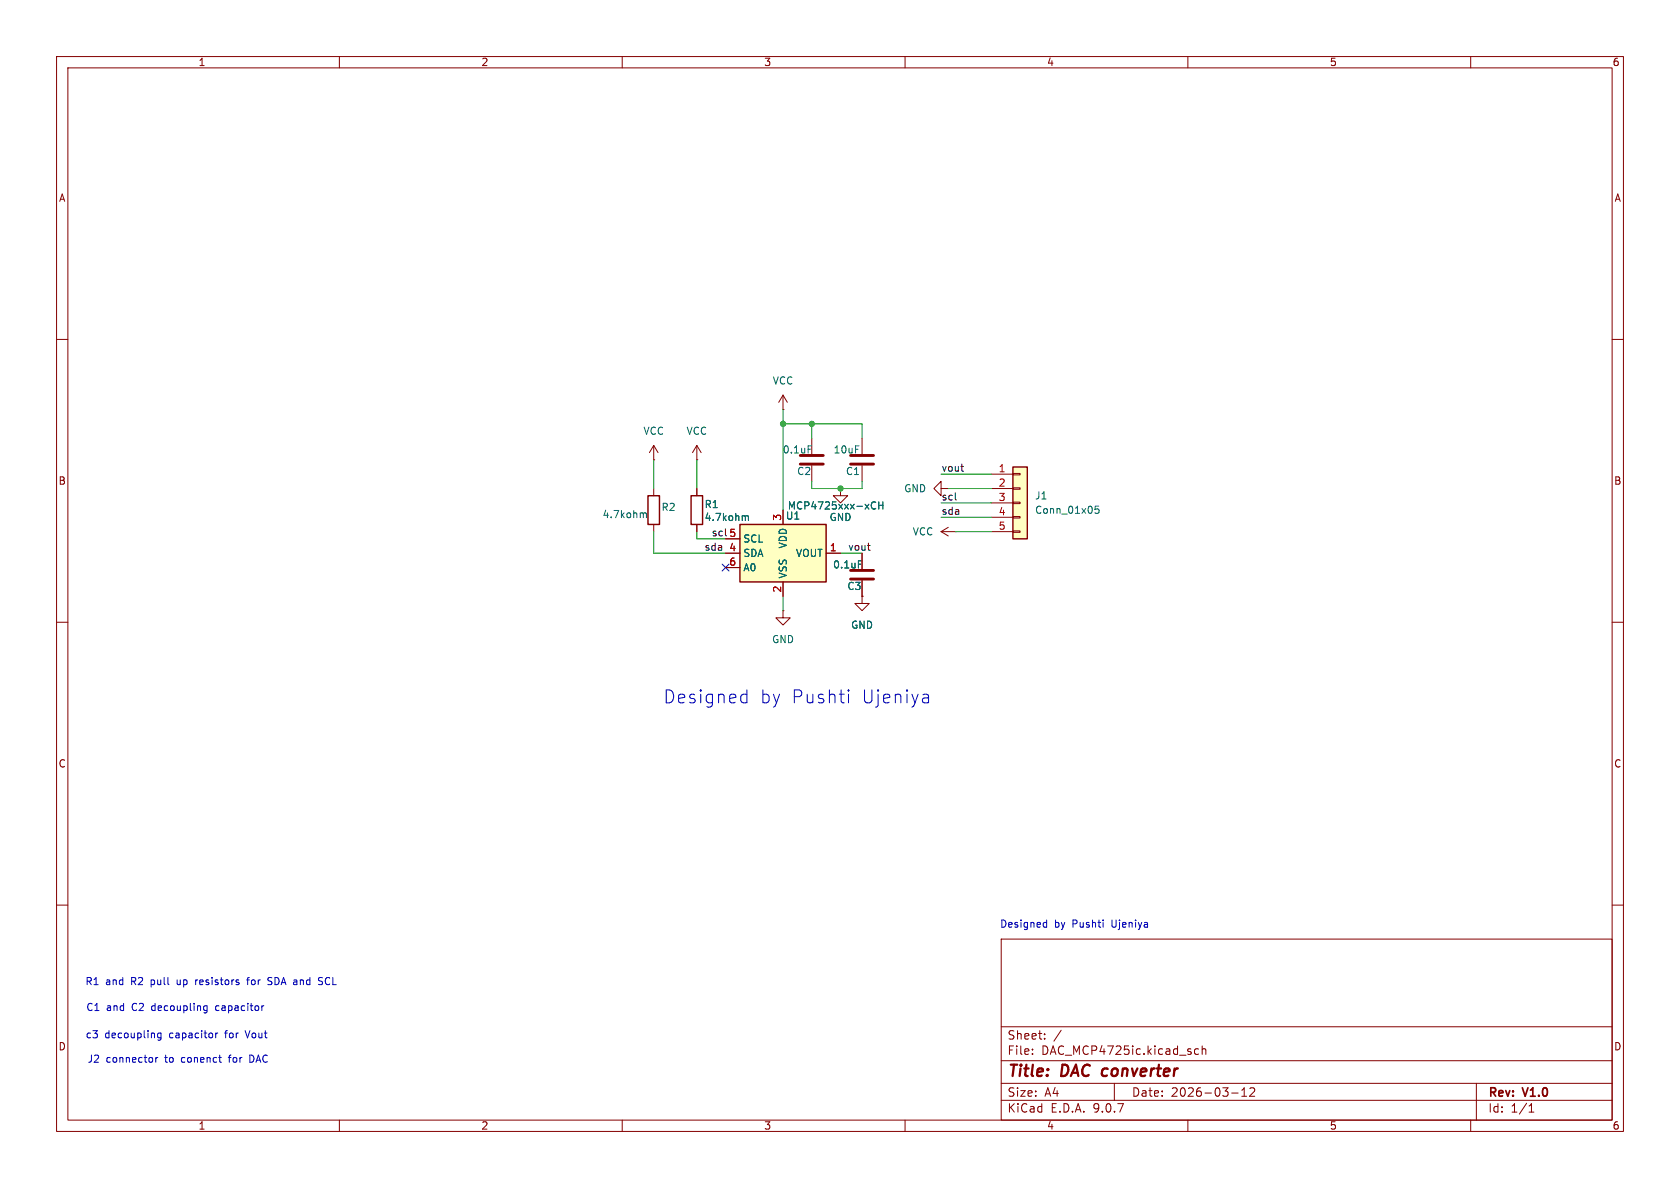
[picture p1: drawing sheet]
(kicad_sch
 (version 20250114)
 (generator "eeschema")
 (generator_version "9.0")
 (paper "A4")
 (title_block
  (title "DAC converter")
  (date "2026-03-12")
  (rev "V1.0"))
 (lib_symbols
  (symbol "Analog_DAC:MCP4725xxx-xCH" (exclude_from_sim no) (in_bom yes) (on_board yes)
   (property "Reference" "U" (at -6.35 6.35 0) (effects (font (size 1.27 1.27))))
   (property "Value" "MCP4725xxx-xCH" (at 8.89 6.35 0) (effects (font (size 1.27 1.27))))
   (property "Footprint" "Package_TO_SOT_SMD:SOT-23-6" (at 0 -6.35 0) (effects (font (size 1.27 1.27)) (hide yes)))
   (property "Datasheet" "http://ww1.microchip.com/downloads/en/DeviceDoc/22039d.pdf" (at 0 0 0) (effects (font (size 1.27 1.27)) (hide yes)))
   (property "Description" "12-bit Digital-to-Analog Converter, integrated EEPROM, I2C interface, SOT-23-6" (at 0 0 0) (effects (font (size 1.27 1.27)) (hide yes)))
   (symbol "MCP4725xxx-xCH_0_1"
    (rectangle (start -7.62 5.08) (end 7.62 -5.08) (stroke (width 0.254) (type default)) (fill (type background))))
   (symbol "MCP4725xxx-xCH_1_1"
    (pin input line (at -10.16 2.54 0) (length 2.54) (name "SCL" (effects (font (size 1.27 1.27)))) (number "5" (effects (font (size 1.27 1.27)))))
    (pin bidirectional line (at -10.16 0 0) (length 2.54) (name "SDA" (effects (font (size 1.27 1.27)))) (number "4" (effects (font (size 1.27 1.27)))))
    (pin input line (at -10.16 -2.54 0) (length 2.54) (name "A0" (effects (font (size 1.27 1.27)))) (number "6" (effects (font (size 1.27 1.27)))))
    (pin power_in line (at 0 7.62 270) (length 2.54) (name "VDD" (effects (font (size 1.27 1.27)))) (number "3" (effects (font (size 1.27 1.27)))))
    (pin power_in line (at 0 -7.62 90) (length 2.54) (name "VSS" (effects (font (size 1.27 1.27)))) (number "2" (effects (font (size 1.27 1.27)))))
    (pin output line (at 10.16 0 180) (length 2.54) (name "VOUT" (effects (font (size 1.27 1.27)))) (number "1" (effects (font (size 1.27 1.27))))))
   (embedded_fonts no))
  (symbol "Connector_Generic:Conn_01x05"
   (pin_names
    (offset 1.016) (hide yes)) (exclude_from_sim no) (in_bom yes) (on_board yes)
   (property "Reference" "J" (at 0 7.62 0) (effects (font (size 1.27 1.27))))
   (property "Value" "Conn_01x05" (at 0 -7.62 0) (effects (font (size 1.27 1.27))))
   (property "Footprint" "" (at 0 0 0) (effects (font (size 1.27 1.27)) (hide yes)))
   (property "Datasheet" "~" (at 0 0 0) (effects (font (size 1.27 1.27)) (hide yes)))
   (property "Description" "Generic connector, single row, 01x05, script generated (kicad-library-utils/schlib/autogen/connector/)" (at 0 0 0) (effects (font (size 1.27 1.27)) (hide yes)))
   (symbol "Conn_01x05_1_1"
    (rectangle (start -1.27 6.35) (end 1.27 -6.35) (stroke (width 0.254) (type default)) (fill (type background)))
    (rectangle (start -1.27 5.207) (end 0 4.953) (stroke (width 0.1524) (type default)) (fill (type none)))
    (rectangle (start -1.27 2.667) (end 0 2.413) (stroke (width 0.1524) (type default)) (fill (type none)))
    (rectangle (start -1.27 0.127) (end 0 -0.127) (stroke (width 0.1524) (type default)) (fill (type none)))
    (rectangle (start -1.27 -2.413) (end 0 -2.667) (stroke (width 0.1524) (type default)) (fill (type none)))
    (rectangle (start -1.27 -4.953) (end 0 -5.207) (stroke (width 0.1524) (type default)) (fill (type none)))
    (pin passive line (at -5.08 5.08 0) (length 3.81) (name "Pin_1" (effects (font (size 1.27 1.27)))) (number "1" (effects (font (size 1.27 1.27)))))
    (pin passive line (at -5.08 2.54 0) (length 3.81) (name "Pin_2" (effects (font (size 1.27 1.27)))) (number "2" (effects (font (size 1.27 1.27)))))
    (pin passive line (at -5.08 0 0) (length 3.81) (name "Pin_3" (effects (font (size 1.27 1.27)))) (number "3" (effects (font (size 1.27 1.27)))))
    (pin passive line (at -5.08 -2.54 0) (length 3.81) (name "Pin_4" (effects (font (size 1.27 1.27)))) (number "4" (effects (font (size 1.27 1.27)))))
    (pin passive line (at -5.08 -5.08 0) (length 3.81) (name "Pin_5" (effects (font (size 1.27 1.27)))) (number "5" (effects (font (size 1.27 1.27))))))
   (embedded_fonts no))
  (symbol "Device:C"
   (pin_numbers (hide yes))
   (pin_names
    (offset 0.254)) (exclude_from_sim no) (in_bom yes) (on_board yes)
   (property "Reference" "C" (at 0.635 2.54 0) (effects (font (size 1.27 1.27)) (justify left)))
   (property "Value" "C" (at 0.635 -2.54 0) (effects (font (size 1.27 1.27)) (justify left)))
   (property "Footprint" "" (at 0.9652 -3.81 0) (effects (font (size 1.27 1.27)) (hide yes)))
   (property "Datasheet" "~" (at 0 0 0) (effects (font (size 1.27 1.27)) (hide yes)))
   (property "Description" "Unpolarized capacitor" (at 0 0 0) (effects (font (size 1.27 1.27)) (hide yes)))
   (symbol "C_0_1"
    (polyline (pts (xy -2.032 0.762) (xy 2.032 0.762)) (stroke (width 0.508) (type default)) (fill (type none)))
    (polyline (pts (xy -2.032 -0.762) (xy 2.032 -0.762)) (stroke (width 0.508) (type default)) (fill (type none))))
   (symbol "C_1_1"
    (pin passive line (at 0 3.81 270) (length 2.794) (name "~" (effects (font (size 1.27 1.27)))) (number "1" (effects (font (size 1.27 1.27)))))
    (pin passive line (at 0 -3.81 90) (length 2.794) (name "~" (effects (font (size 1.27 1.27)))) (number "2" (effects (font (size 1.27 1.27))))))
   (embedded_fonts no))
  (symbol "Device:R"
   (pin_numbers (hide yes))
   (pin_names
    (offset 0)) (exclude_from_sim no) (in_bom yes) (on_board yes)
   (property "Reference" "R" (at 2.032 0 90) (effects (font (size 1.27 1.27))))
   (property "Value" "R" (at 0 0 90) (effects (font (size 1.27 1.27))))
   (property "Footprint" "" (at -1.778 0 90) (effects (font (size 1.27 1.27)) (hide yes)))
   (property "Datasheet" "~" (at 0 0 0) (effects (font (size 1.27 1.27)) (hide yes)))
   (property "Description" "Resistor" (at 0 0 0) (effects (font (size 1.27 1.27)) (hide yes)))
   (symbol "R_0_1"
    (rectangle (start -1.016 -2.54) (end 1.016 2.54) (stroke (width 0.254) (type default)) (fill (type none))))
   (symbol "R_1_1"
    (pin passive line (at 0 3.81 270) (length 1.27) (name "~" (effects (font (size 1.27 1.27)))) (number "1" (effects (font (size 1.27 1.27)))))
    (pin passive line (at 0 -3.81 90) (length 1.27) (name "~" (effects (font (size 1.27 1.27)))) (number "2" (effects (font (size 1.27 1.27))))))
   (embedded_fonts no))
  (symbol "power:GND"
   (power)
   (pin_numbers (hide yes))
   (pin_names
    (offset 0) (hide yes)) (exclude_from_sim no) (in_bom yes) (on_board yes)
   (property "Reference" "#PWR" (at 0 -6.35 0) (effects (font (size 1.27 1.27)) (hide yes)))
   (property "Value" "GND" (at 0 -3.81 0) (effects (font (size 1.27 1.27))))
   (property "Footprint" "" (at 0 0 0) (effects (font (size 1.27 1.27)) (hide yes)))
   (property "Datasheet" "" (at 0 0 0) (effects (font (size 1.27 1.27)) (hide yes)))
   (property "Description" "Power symbol creates a global label with name \"GND\" , ground" (at 0 0 0) (effects (font (size 1.27 1.27)) (hide yes)))
   (symbol "GND_0_1"
    (polyline (pts (xy 0 0) (xy 0 -1.27) (xy 1.27 -1.27) (xy 0 -2.54) (xy -1.27 -1.27) (xy 0 -1.27)) (stroke (width 0) (type default)) (fill (type none))))
   (symbol "GND_1_1"
    (pin power_in line (at 0 0 270) (length 0) (name "~" (effects (font (size 1.27 1.27)))) (number "1" (effects (font (size 1.27 1.27))))))
   (embedded_fonts no))
  (symbol "power:VCC"
   (power)
   (pin_numbers (hide yes))
   (pin_names
    (offset 0) (hide yes)) (exclude_from_sim no) (in_bom yes) (on_board yes)
   (property "Reference" "#PWR" (at 0 -3.81 0) (effects (font (size 1.27 1.27)) (hide yes)))
   (property "Value" "VCC" (at 0 3.556 0) (effects (font (size 1.27 1.27))))
   (property "Footprint" "" (at 0 0 0) (effects (font (size 1.27 1.27)) (hide yes)))
   (property "Datasheet" "" (at 0 0 0) (effects (font (size 1.27 1.27)) (hide yes)))
   (property "Description" "Power symbol creates a global label with name \"VCC\"" (at 0 0 0) (effects (font (size 1.27 1.27)) (hide yes)))
   (symbol "VCC_0_1"
    (polyline (pts (xy -0.762 1.27) (xy 0 2.54)) (stroke (width 0) (type default)) (fill (type none)))
    (polyline (pts (xy 0 2.54) (xy 0.762 1.27)) (stroke (width 0) (type default)) (fill (type none)))
    (polyline (pts (xy 0 0) (xy 0 2.54)) (stroke (width 0) (type default)) (fill (type none))))
   (symbol "VCC_1_1"
    (pin power_in line (at 0 0 90) (length 0) (name "~" (effects (font (size 1.27 1.27)))) (number "1" (effects (font (size 1.27 1.27))))))
   (embedded_fonts no)))
 (text "Designed by Pushti Ujeniya"
  (exclude_from_sim no)
  (at 140.97 123.444 0)
  (effects (font (size 2.286 2.286))))
 (text "Designed by Pushti Ujeniya"
  (exclude_from_sim no)
  (at 189.992 163.576 0)
  (effects (font (size 1.27 1.27))))
 (text "C1 and C2 decoupling capacitor "
  (exclude_from_sim no)
  (at 31.496 178.308 0)
  (effects (font (size 1.27 1.27))))
 (text "c3 decoupling capacitor for Vout"
  (exclude_from_sim no)
  (at 31.242 183.134 0)
  (effects (font (size 1.27 1.27))))
 (text "J2 connector to conenct for DAC"
  (exclude_from_sim no)
  (at 31.496 187.452 0)
  (effects (font (size 1.27 1.27))))
 (text "R1 and R2 pull up resistors for SDA and SCL\n"
  (exclude_from_sim no)
  (at 37.338 173.736 0)
  (effects (font (size 1.27 1.27))))
 (junction
  (at 138.43 74.93)
  (diameter 0)
  (color 0 0 0 0))
 (junction
  (at 143.51 74.93)
  (diameter 0)
  (color 0 0 0 0))
 (junction
  (at 148.59 86.36)
  (diameter 0)
  (color 0 0 0 0))
 (no_connect
  (at 128.27 100.33))
 (wire
  (pts (xy 123.19 95.25) (xy 128.27 95.25))
  (stroke (width 0) (type default)))
 (wire
  (pts (xy 143.51 74.93) (xy 143.51 77.47))
  (stroke (width 0) (type default)))
 (wire
  (pts (xy 123.19 81.28) (xy 123.19 86.36))
  (stroke (width 0) (type default)))
 (wire
  (pts (xy 115.57 81.28) (xy 115.57 86.36))
  (stroke (width 0) (type default)))
 (wire
  (pts (xy 166.37 91.44) (xy 175.26 91.44))
  (stroke (width 0) (type default)))
 (wire
  (pts (xy 138.43 72.39) (xy 138.43 74.93))
  (stroke (width 0) (type default)))
 (wire
  (pts (xy 166.37 83.82) (xy 175.26 83.82))
  (stroke (width 0) (type default)))
 (wire
  (pts (xy 152.4 85.09) (xy 152.4 86.36))
  (stroke (width 0) (type default)))
 (wire
  (pts (xy 138.43 107.95) (xy 138.43 105.41))
  (stroke (width 0) (type default)))
 (wire
  (pts (xy 167.64 86.36) (xy 175.26 86.36))
  (stroke (width 0) (type default)))
 (wire
  (pts (xy 143.51 86.36) (xy 148.59 86.36))
  (stroke (width 0) (type default)))
 (wire
  (pts (xy 143.51 74.93) (xy 152.4 74.93))
  (stroke (width 0) (type default)))
 (wire
  (pts (xy 168.91 93.98) (xy 175.26 93.98))
  (stroke (width 0) (type default)))
 (wire
  (pts (xy 143.51 85.09) (xy 143.51 86.36))
  (stroke (width 0) (type default)))
 (wire
  (pts (xy 123.19 93.98) (xy 123.19 95.25))
  (stroke (width 0) (type default)))
 (wire
  (pts (xy 138.43 74.93) (xy 143.51 74.93))
  (stroke (width 0) (type default)))
 (wire
  (pts (xy 148.59 86.36) (xy 152.4 86.36))
  (stroke (width 0) (type default)))
 (wire
  (pts (xy 152.4 74.93) (xy 152.4 77.47))
  (stroke (width 0) (type default)))
 (wire
  (pts (xy 148.59 97.79) (xy 152.4 97.79))
  (stroke (width 0) (type default)))
 (wire
  (pts (xy 166.37 88.9) (xy 175.26 88.9))
  (stroke (width 0) (type default)))
 (wire
  (pts (xy 115.57 97.79) (xy 128.27 97.79))
  (stroke (width 0) (type default)))
 (wire
  (pts (xy 138.43 74.93) (xy 138.43 90.17))
  (stroke (width 0) (type default)))
 (wire
  (pts (xy 115.57 93.98) (xy 115.57 97.79))
  (stroke (width 0) (type default)))
 (label "vout"
  (at 166.37 83.82 0)
  (effects (font (size 1.27 1.27)) (justify left bottom)))
 (label "scl"
  (at 125.73 95.25 0)
  (effects (font (size 1.27 1.27)) (justify left bottom)))
 (label "vout"
  (at 149.86 97.79 0)
  (effects (font (size 1.27 1.27)) (justify left bottom)))
 (label "scl"
  (at 166.37 88.9 0)
  (effects (font (size 1.27 1.27)) (justify left bottom)))
 (label "sda"
  (at 166.37 91.44 0)
  (effects (font (size 1.27 1.27)) (justify left bottom)))
 (label "sda"
  (at 124.46 97.79 0)
  (effects (font (size 1.27 1.27)) (justify left bottom)))
 (symbol
  (lib_id "power:VCC")
  (at 123.19 81.28 0)
  (unit 1)
  (exclude_from_sim no)
  (in_bom yes)
  (on_board yes)
  (dnp no)
  (fields_autoplaced yes)
  (property "Reference" "#PWR03" (at 123.19 85.09 0) (effects (font (size 1.27 1.27)) (hide yes)))
  (property "Value" "VCC" (at 123.19 76.2 0) (effects (font (size 1.27 1.27))))
  (property "Footprint" "" (at 123.19 81.28 0) (effects (font (size 1.27 1.27)) (hide yes)))
  (property "Datasheet" "" (at 123.19 81.28 0) (effects (font (size 1.27 1.27)) (hide yes)))
  (property "Description" "Power symbol creates a global label with name \"VCC\"" (at 123.19 81.28 0) (effects (font (size 1.27 1.27)) (hide yes)))
  (pin "1"))
 (symbol
  (lib_id "power:VCC")
  (at 168.91 93.98 90)
  (unit 1)
  (exclude_from_sim no)
  (in_bom yes)
  (on_board yes)
  (dnp no)
  (fields_autoplaced yes)
  (property "Reference" "#PWR09" (at 172.72 93.98 0) (effects (font (size 1.27 1.27)) (hide yes)))
  (property "Value" "VCC" (at 165.1 93.9799 90) (effects (font (size 1.27 1.27)) (justify left)))
  (property "Footprint" "" (at 168.91 93.98 0) (effects (font (size 1.27 1.27)) (hide yes)))
  (property "Datasheet" "" (at 168.91 93.98 0) (effects (font (size 1.27 1.27)) (hide yes)))
  (property "Description" "Power symbol creates a global label with name \"VCC\"" (at 168.91 93.98 0) (effects (font (size 1.27 1.27)) (hide yes)))
  (pin "1"))
 (symbol
  (lib_id "Device:C")
  (at 143.51 81.28 180)
  (unit 1)
  (exclude_from_sim no)
  (in_bom yes)
  (on_board yes)
  (dnp no)
  (property "Reference" "C2" (at 143.51 83.312 0) (effects (font (size 1.27 1.27)) (justify left)))
  (property "Value" "0.1uF" (at 143.764 79.502 0) (effects (font (size 1.27 1.27)) (justify left)))
  (property "Footprint" "Capacitor_SMD:C_0201_0603Metric" (at 142.5448 77.47 0) (effects (font (size 1.27 1.27)) (hide yes)))
  (property "Datasheet" "~" (at 143.51 81.28 0) (effects (font (size 1.27 1.27)) (hide yes)))
  (property "Description" "Unpolarized capacitor" (at 143.51 81.28 0) (effects (font (size 1.27 1.27)) (hide yes)))
  (pin "2")
  (pin "1"))
 (symbol
  (lib_id "power:VCC")
  (at 138.43 72.39 0)
  (unit 1)
  (exclude_from_sim no)
  (in_bom yes)
  (on_board yes)
  (dnp no)
  (fields_autoplaced yes)
  (property "Reference" "#PWR05" (at 138.43 76.2 0) (effects (font (size 1.27 1.27)) (hide yes)))
  (property "Value" "VCC" (at 138.43 67.31 0) (effects (font (size 1.27 1.27))))
  (property "Footprint" "" (at 138.43 72.39 0) (effects (font (size 1.27 1.27)) (hide yes)))
  (property "Datasheet" "" (at 138.43 72.39 0) (effects (font (size 1.27 1.27)) (hide yes)))
  (property "Description" "Power symbol creates a global label with name \"VCC\"" (at 138.43 72.39 0) (effects (font (size 1.27 1.27)) (hide yes)))
  (pin "1"))
 (symbol
  (lib_id "Connector_Generic:Conn_01x05")
  (at 180.34 88.9 0)
  (unit 1)
  (exclude_from_sim no)
  (in_bom yes)
  (on_board yes)
  (dnp no)
  (fields_autoplaced yes)
  (property "Reference" "J1" (at 182.88 87.6299 0) (effects (font (size 1.27 1.27)) (justify left)))
  (property "Value" "Conn_01x05" (at 182.88 90.1699 0) (effects (font (size 1.27 1.27)) (justify left)))
  (property "Footprint" "Connector_PinHeader_2.54mm:PinHeader_1x05_P2.54mm_Vertical" (at 180.34 88.9 0) (effects (font (size 1.27 1.27)) (hide yes)))
  (property "Datasheet" "~" (at 180.34 88.9 0) (effects (font (size 1.27 1.27)) (hide yes)))
  (property "Description" "Generic connector, single row, 01x05, script generated (kicad-library-utils/schlib/autogen/connector/)" (at 180.34 88.9 0) (effects (font (size 1.27 1.27)) (hide yes)))
  (pin "3")
  (pin "5")
  (pin "1")
  (pin "2")
  (pin "4"))
 (symbol
  (lib_id "power:GND")
  (at 138.43 107.95 0)
  (unit 1)
  (exclude_from_sim no)
  (in_bom yes)
  (on_board yes)
  (dnp no)
  (fields_autoplaced yes)
  (property "Reference" "#PWR01" (at 138.43 114.3 0) (effects (font (size 1.27 1.27)) (hide yes)))
  (property "Value" "GND" (at 138.43 113.03 0) (effects (font (size 1.27 1.27))))
  (property "Footprint" "" (at 138.43 107.95 0) (effects (font (size 1.27 1.27)) (hide yes)))
  (property "Datasheet" "" (at 138.43 107.95 0) (effects (font (size 1.27 1.27)) (hide yes)))
  (property "Description" "Power symbol creates a global label with name \"GND\" , ground" (at 138.43 107.95 0) (effects (font (size 1.27 1.27)) (hide yes)))
  (pin "1"))
 (symbol
  (lib_id "Device:R")
  (at 123.19 90.17 0)
  (unit 1)
  (exclude_from_sim no)
  (in_bom yes)
  (on_board yes)
  (dnp no)
  (property "Reference" "R1" (at 124.46 89.154 0) (effects (font (size 1.27 1.27)) (justify left)))
  (property "Value" "4.7kohm" (at 124.46 91.44 0) (effects (font (size 1.27 1.27)) (justify left)))
  (property "Footprint" "Resistor_SMD:R_0201_0603Metric" (at 121.412 90.17 90) (effects (font (size 1.27 1.27)) (hide yes)))
  (property "Datasheet" "~" (at 123.19 90.17 0) (effects (font (size 1.27 1.27)) (hide yes)))
  (property "Description" "Resistor" (at 123.19 90.17 0) (effects (font (size 1.27 1.27)) (hide yes)))
  (pin "1")
  (pin "2"))
 (symbol
  (lib_id "power:GND")
  (at 152.4 105.41 0)
  (unit 1)
  (exclude_from_sim no)
  (in_bom yes)
  (on_board yes)
  (dnp no)
  (fields_autoplaced yes)
  (property "Reference" "#PWR08" (at 152.4 111.76 0) (effects (font (size 1.27 1.27)) (hide yes)))
  (property "Value" "GND" (at 152.4 110.49 0) (effects (font (size 1.27 1.27))))
  (property "Footprint" "" (at 152.4 105.41 0) (effects (font (size 1.27 1.27)) (hide yes)))
  (property "Datasheet" "" (at 152.4 105.41 0) (effects (font (size 1.27 1.27)) (hide yes)))
  (property "Description" "Power symbol creates a global label with name \"GND\" , ground" (at 152.4 105.41 0) (effects (font (size 1.27 1.27)) (hide yes)))
  (pin "1"))
 (symbol
  (lib_id "Analog_DAC:MCP4725xxx-xCH")
  (at 138.43 97.79 0)
  (unit 1)
  (exclude_from_sim no)
  (in_bom yes)
  (on_board yes)
  (dnp no)
  (property "Reference" "U1" (at 140.208 91.186 0) (effects (font (size 1.27 1.27))))
  (property "Value" "MCP4725xxx-xCH" (at 147.828 89.408 0) (effects (font (size 1.27 1.27))))
  (property "Footprint" "Package_TO_SOT_SMD:SOT-23-6" (at 138.43 104.14 0) (effects (font (size 1.27 1.27)) (hide yes)))
  (property "Datasheet" "http://ww1.microchip.com/downloads/en/DeviceDoc/22039d.pdf" (at 138.43 97.79 0) (effects (font (size 1.27 1.27)) (hide yes)))
  (property "Description" "12-bit Digital-to-Analog Converter, integrated EEPROM, I2C interface, SOT-23-6" (at 138.43 97.79 0) (effects (font (size 1.27 1.27)) (hide yes)))
  (pin "3")
  (pin "5")
  (pin "4")
  (pin "6")
  (pin "2")
  (pin "1"))
 (symbol
  (lib_id "Device:C")
  (at 152.4 81.28 180)
  (unit 1)
  (exclude_from_sim no)
  (in_bom yes)
  (on_board yes)
  (dnp no)
  (property "Reference" "C1" (at 152.146 83.312 0) (effects (font (size 1.27 1.27)) (justify left)))
  (property "Value" "10uF" (at 152.146 79.502 0) (effects (font (size 1.27 1.27)) (justify left)))
  (property "Footprint" "Capacitor_Tantalum_SMD:CP_EIA-1608-08_AVX-J" (at 151.4348 77.47 0) (effects (font (size 1.27 1.27)) (hide yes)))
  (property "Datasheet" "~" (at 152.4 81.28 0) (effects (font (size 1.27 1.27)) (hide yes)))
  (property "Description" "Unpolarized capacitor" (at 152.4 81.28 0) (effects (font (size 1.27 1.27)) (hide yes)))
  (pin "2")
  (pin "1"))
 (symbol
  (lib_id "power:GND")
  (at 148.59 86.36 0)
  (unit 1)
  (exclude_from_sim no)
  (in_bom yes)
  (on_board yes)
  (dnp no)
  (fields_autoplaced yes)
  (property "Reference" "#PWR06" (at 148.59 92.71 0) (effects (font (size 1.27 1.27)) (hide yes)))
  (property "Value" "GND" (at 148.59 91.44 0) (effects (font (size 1.27 1.27))))
  (property "Footprint" "" (at 148.59 86.36 0) (effects (font (size 1.27 1.27)) (hide yes)))
  (property "Datasheet" "" (at 148.59 86.36 0) (effects (font (size 1.27 1.27)) (hide yes)))
  (property "Description" "Power symbol creates a global label with name \"GND\" , ground" (at 148.59 86.36 0) (effects (font (size 1.27 1.27)) (hide yes)))
  (pin "1"))
 (symbol
  (lib_id "Device:C")
  (at 152.4 101.6 180)
  (unit 1)
  (exclude_from_sim no)
  (in_bom yes)
  (on_board yes)
  (dnp no)
  (property "Reference" "C3" (at 152.4 103.632 0) (effects (font (size 1.27 1.27)) (justify left)))
  (property "Value" "0.1uF" (at 152.654 99.822 0) (effects (font (size 1.27 1.27)) (justify left)))
  (property "Footprint" "Capacitor_SMD:C_0201_0603Metric" (at 151.4348 97.79 0) (effects (font (size 1.27 1.27)) (hide yes)))
  (property "Datasheet" "~" (at 152.4 101.6 0) (effects (font (size 1.27 1.27)) (hide yes)))
  (property "Description" "Unpolarized capacitor" (at 152.4 101.6 0) (effects (font (size 1.27 1.27)) (hide yes)))
  (pin "2")
  (pin "1"))
 (symbol
  (lib_id "power:GND")
  (at 167.64 86.36 270)
  (unit 1)
  (exclude_from_sim no)
  (in_bom yes)
  (on_board yes)
  (dnp no)
  (fields_autoplaced yes)
  (property "Reference" "#PWR010" (at 161.29 86.36 0) (effects (font (size 1.27 1.27)) (hide yes)))
  (property "Value" "GND" (at 163.83 86.3599 90) (effects (font (size 1.27 1.27)) (justify right)))
  (property "Footprint" "" (at 167.64 86.36 0) (effects (font (size 1.27 1.27)) (hide yes)))
  (property "Datasheet" "" (at 167.64 86.36 0) (effects (font (size 1.27 1.27)) (hide yes)))
  (property "Description" "Power symbol creates a global label with name \"GND\" , ground" (at 167.64 86.36 0) (effects (font (size 1.27 1.27)) (hide yes)))
  (pin "1"))
 (symbol
  (lib_id "Device:R")
  (at 115.57 90.17 0)
  (unit 1)
  (exclude_from_sim no)
  (in_bom yes)
  (on_board yes)
  (dnp no)
  (property "Reference" "R2" (at 116.84 89.662 0) (effects (font (size 1.27 1.27)) (justify left)))
  (property "Value" "4.7kohm" (at 106.426 90.932 0) (effects (font (size 1.27 1.27)) (justify left)))
  (property "Footprint" "Resistor_SMD:R_0201_0603Metric" (at 113.792 90.17 90) (effects (font (size 1.27 1.27)) (hide yes)))
  (property "Datasheet" "~" (at 115.57 90.17 0) (effects (font (size 1.27 1.27)) (hide yes)))
  (property "Description" "Resistor" (at 115.57 90.17 0) (effects (font (size 1.27 1.27)) (hide yes)))
  (pin "1")
  (pin "2"))
 (symbol
  (lib_id "power:VCC")
  (at 115.57 81.28 0)
  (unit 1)
  (exclude_from_sim no)
  (in_bom yes)
  (on_board yes)
  (dnp no)
  (fields_autoplaced yes)
  (property "Reference" "#PWR04" (at 115.57 85.09 0) (effects (font (size 1.27 1.27)) (hide yes)))
  (property "Value" "VCC" (at 115.57 76.2 0) (effects (font (size 1.27 1.27))))
  (property "Footprint" "" (at 115.57 81.28 0) (effects (font (size 1.27 1.27)) (hide yes)))
  (property "Datasheet" "" (at 115.57 81.28 0) (effects (font (size 1.27 1.27)) (hide yes)))
  (property "Description" "Power symbol creates a global label with name \"VCC\"" (at 115.57 81.28 0) (effects (font (size 1.27 1.27)) (hide yes)))
  (pin "1"))
 (sheet_instances
  (path ""
   (page "1")))
 (embedded_fonts no))
